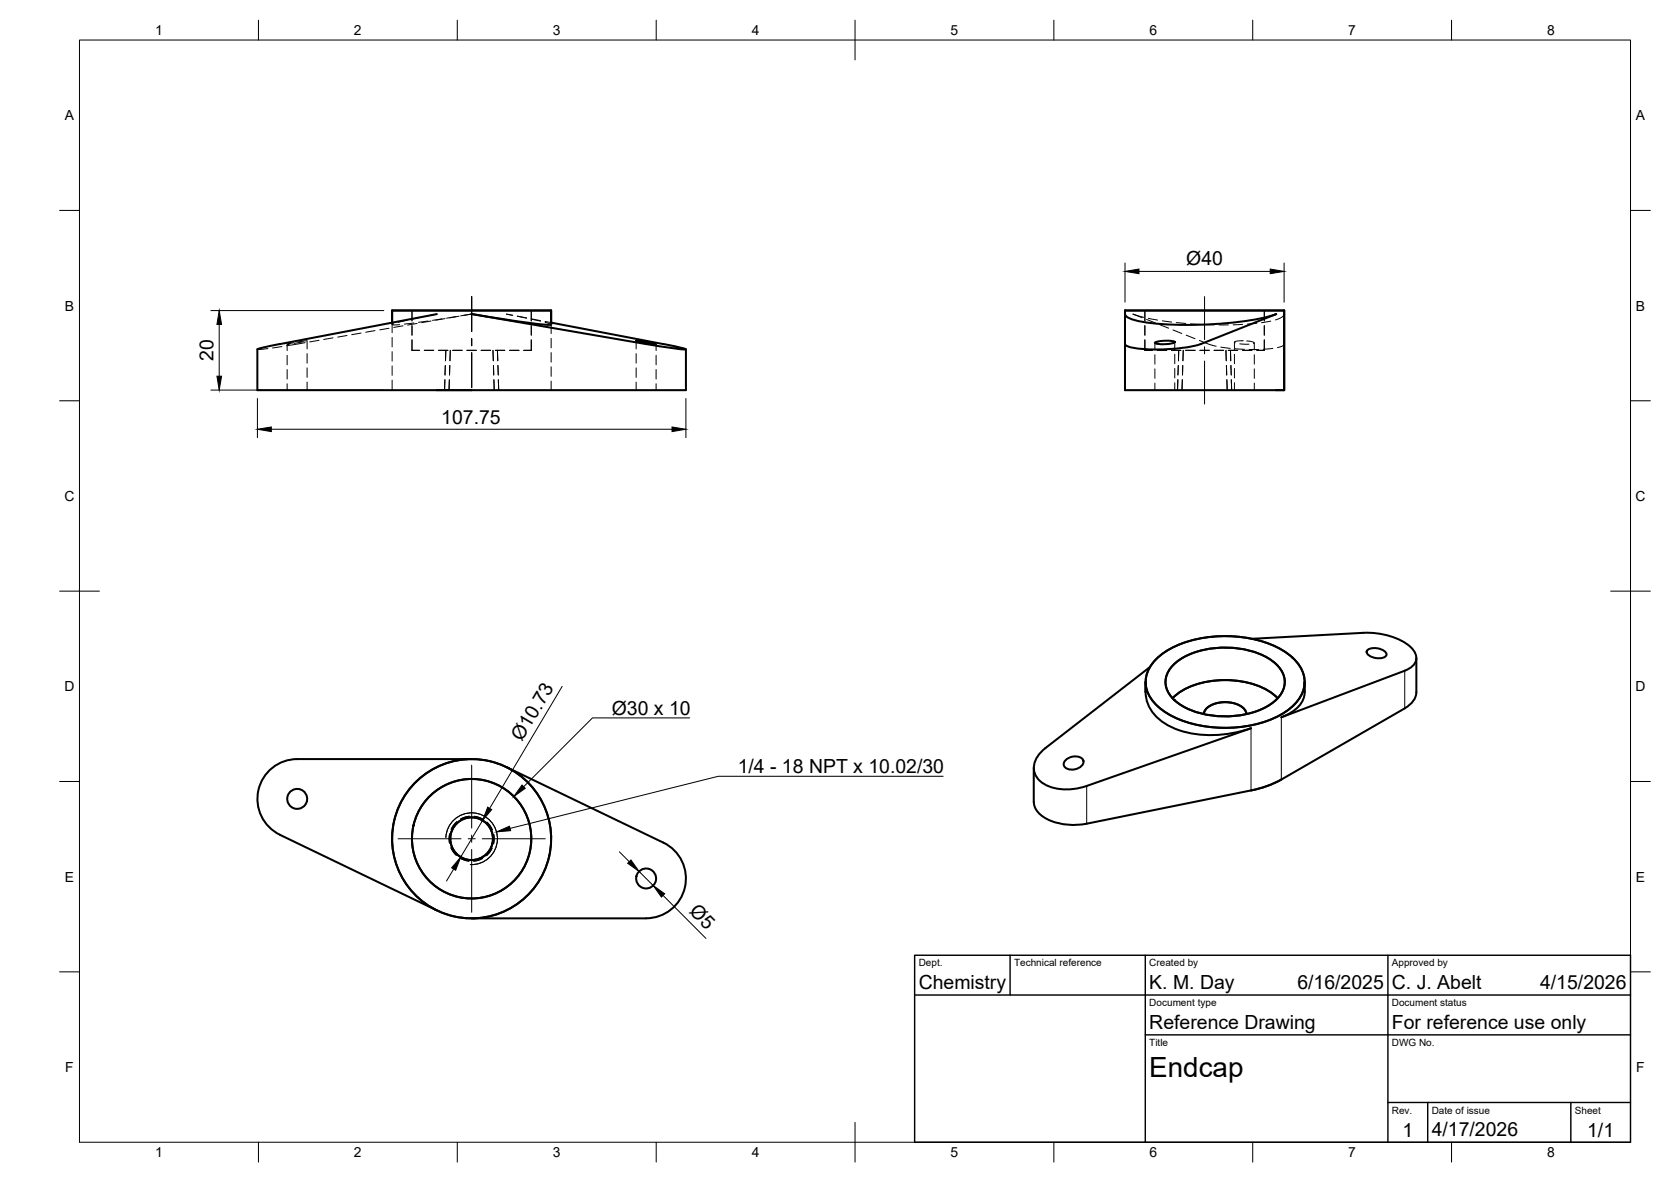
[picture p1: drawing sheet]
<svg xmlns="http://www.w3.org/2000/svg" width="420mm" height="297mm" viewBox="0 0 420 297" stroke-linecap="round" stroke-linejoin="round" font-family="sans-serif">
<!-- layer: Hidden -->
<g fill="none" stroke="#000" stroke-width=".25">
<path d="M103.6 78v2.7M105.9 79.7l-2.3 .5M109.8 78.9l-2.7 .6M114.6 79.6l-2.3 .4M115.4 79.5l-2.3 .4M116.6 79.3l2-.4-2.8 .5M128.9 79.2l-1.6-.3 1.6 .3M130 79.4l2.4 .5M130.1 79.5l2.3 .5M133.6 78v2.7M287.6 79.7l-2.7-.8 2.3 .9M287.9 78v2.7"/>
<path d="M288.7 80l2.4 .4M317.9 78v2.7M322.9 78.9a2.66 2.66 0 0 1-2.2 1.5M67.4 87.6l-2.7 .2M70.9 87.1l-2.4 .3M72.2 86.5v1.6M72.2 89.3v2.4M72.2 92.9v2.4M72.2 96.4v1.7M73.8 86.1l-1.6 .4h.6M76.2 85.9l-2.2 .4M76.7 86.1l-4.6 .8"/>
<path d="M77.2 85.6l-2.3 .3M77.2 85.6v2.1M77.2 88.9v2.4M77.2 92.4v2.4M77.2 96v2.1M80.2 85.5l-2.3 .4M83.7 84.9l-2.3 .4M87.2 84.3l-2.3 .4M90.8 83.7l-2.4 .4M94.3 83.1l-2.4 .4M97.8 82.5l-2.3 .4M98.6 81.1v2.5"/>
<path d="M98.6 84.8v2.4M98.6 88.4v2.3M98.6 92v2.3M98.6 95.5v2.6M99 81.4l-.4 .2h1.9M101.3 81.9l-2.3 .4M102.4 80.5l-2.3 .5M103.6 85.4v2.6h1.9M103.6 81.8v2.4M104.1 81.2l-2.4 .3M104.9 81.3l-2.4 .4M106.7 88h2.4"/>
<path d="M107.6 80.7l-2.4 .3M108.4 80.7l-2.4 .4M110.3 88h2.3M111.1 80.1l-2.3 .4M111.9 80.1l-2.3 .4M113 95.4l-.1 2.7M113.1 91.8l-.1 2.4M113.2 88l-.1 2.7M113.8 88h2.4M117.4 88h2.4M121 88h2.4M124 88v2.7"/>
<path d="M124.1 91.8v2.4M124.2 95.4l.1 2.7M124.5 88h2.4M128.1 88h2.4M133.5 80.1l2.4 .5M133.6 85.4v2.6h-1.9M133.6 81.8v2.4M133.6 80.2l2.3 .5M137.1 80.8l1.5 .3M137.1 81l1.5 .5v2.3M138.6 85v2.4M138.6 88.6v2.4"/>
<path d="M138.6 92.2v2.4M138.6 95.8v2.3M160 85.6v2.1M160 88.9v2.4M160 92.4v2.4M160 96v2.1M165 86.5v1.6M165 89.3v2.4M165 92.9v2.4M165 96.4v1.7M282.9 86.5v1.6M282.9 89.3v2.4"/>
<path d="M282.9 92.8v2.4M282.9 96.4v1.7M287.9 85.4v2.6h1.9M287.9 81.8v2.4M288.3 80.3l2.2 .9M290.4 86.2v1.7M290.4 89.1v2.4M290.4 92.7v2.4M290.4 96.3v1.8M291 88h2.3M291.6 81.6l2.2 .9M292.2 80.6l2.4 .3"/>
<path d="M294.6 88h2.3M294.9 82.9l2.3 .9M295.4 86v1.8M295.4 89v2.4M295.4 92.6v2.4M295.4 96.2v1.9M295.8 81.1l2.4 .2M297.3 95.4l-.1 2.7M297.4 91.8l-.1 2.4M297.5 88l-.1 2.7M298.1 88h2.4M298.3 84.2l2.2 .9"/>
<path d="M299.4 81.4l2.3 .1M301.6 85.6l4.2 1.4M301.7 88h2.4M302.9 81.6h2.4M305.3 88h2.4M306.5 81.6h2.4M307 87.2l2.3 .3M308.3 88v2.7M308.4 91.8v2.4M308.5 95.4l.1 2.7M308.8 88h2.4M310.4 86v1.8"/>
<path d="M310.4 89v2.4M310.4 92.6v2.4M310.4 96.2v1.9M310.5 87.7l2.4 .1M311.7 86.4l2.3 .1M312.3 85.6a2.32 2.32 0 0 0-1.9 .4l.2 .2M312.3 85.6h.1M312.4 88h2.4M312.4 81.5l-2.3 .1M313.5 85.7h.2a1.55 1.55 0 0 1 1.6 .5l-.1 .1M314.1 87.8h2.4M315.4 86.2v1.7"/>
<path d="M315.4 89.1v2.4M315.4 92.7v2.4M315.4 96.3v1.8M316 81.2l-2.4 .3M317.9 85.4v2.6h-1.9M317.9 81.8v2.4M319.5 80.7l-2.3 .4M320 87.6l-2.4 .2M322.9 86.5l-.4 .4-1.3 .5M113.1 209.5l-.2 1.4 .1 1M113.4 213l.6 1.1 .7 .9M114.9 206.5l-1.5 1.9"/>
<path d="M115.7 215.7l2.2 .7M118.1 205.1l-2.3 .7M119.3 205.1l2.2 .8M121.4 215.7l-1.4 .6-.9 .1M122.4 206.6l.8 .9 .6 1M123.7 213.1l-1.4 1.9M124.1 209.7l.2 1-.2 1.3"/>
</g>
<!-- layer: Visible -->
<g fill="none" stroke="#000" stroke-width=".51">
<path d="M109.8 78.9l-39.4 7.6M282.9 78h40v20.1h-40zM282.9 78.9a2.06 2.06 0 0 0 1.7 1.3 66.8 66.8 0 0 0 21 1.2 61.2 61.2 0 0 0 15.3-2.5l-19 7.6M322.9 78.9v19.2h-2M64.7 87.8v10.3h107.8v-10.3M70.4 86.4l-5.7 1.4M98.6 81.1v-3.1h40v3.6M138.6 81.1l28.2 5.4M138.6 81.6a57 57 0 0 1-11.2-1.3l-8.8-1.4 43.9 7.6M160 85.6l5 .9zM166.8 86.4l4.3 1 1.3 .4-2.7-.2-7.2-1.1M282.9 86.5a1.97 1.97 0 0 0 1.7 .9 43.4 43.4 0 0 0 17.3-.9"/>
<path d="M290.5 86a8.4 8.4 0 0 1 4.9 0 7.5 7.5 0 0 1-5 .2zM288 171.4v2.5M288.1 173.9a9.8 9.8 0 0 0 5.9 8.6 27.3 27.3 0 0 0 20.6 .5l-41.4 14.5a13.1 13.1 0 0 1-11-.7 4.6 4.6 0 0 1-1-7.2l1.7-1.6M289.1 167.7l-26.3 20.3M290.6 165.7a24.2 24.2 0 0 1 15.6-5.8 28.5 28.5 0 0 1 17.7 4.4 8.2 8.2 0 0 1 3.6 9.6 14.1 14.1 0 0 1-8.8 7.2 31.6 31.6 0 0 1-25.2-1.8 9.5 9.5 0 0 1-5.4-8.3 8.2 8.2 0 0 1 2.5-5.3zM294.8 175.5a19 19 0 0 1 14.6-4.6 18.1 18.1 0 0 1 11.9 4.6M295.3 166.8a20.4 20.4 0 0 1 15.3-3.9 16.9 16.9 0 0 1 11 4.8 5.6 5.6 0 0 1-.8 8.2 20.4 20.4 0 0 1-15.3 4 16.9 16.9 0 0 1-11-4.8 5.6 5.6 0 0 1 .8-8.3zM302.7 179.4a4.4 4.4 0 0 1 4.4-2.9 6.7 6.7 0 0 1 5.9 1.9l.4 1M314.7 160.5l28.1-1.5a17.7 17.7 0 0 1 11.8 3.5 3.2 3.2 0 0 1 .8 4.6l-1.3 1-.9 .4-31 11.8M328 171.4v2.5M328.1 173.9a6.4 6.4 0 0 1-3.9 5.4l-2 .9M343.8 163.4a3.7 3.7 0 0 1 4.8 .8 1.08 1.08 0 0 1-1.4 1.2l-1.9-.2a1.98 1.98 0 0 1-1.7-1.5z"/>
<path d="M356.1 165.4v8.5a5 5 0 0 1-2.9 4.1l-31 17.9M118.6 190.8h-43.9a10 10 0 0 0-9.7 7.7 10 10 0 0 0 5.4 11.3l39.4 19M127.3 192.8l39.5 19a10 10 0 0 1 5.4 11.2 10 10 0 0 1-9.7 7.8M259.9 193v8.5a5.7 5.7 0 0 0 4.3 4.8 16.4 16.4 0 0 0 9 .7l41.4-8.4a25.4 25.4 0 0 0 7.6-2.7M268 191a3.2 3.2 0 0 1 4.2-.2 1.68 1.68 0 0 1-1.3 2.3 2.59 2.59 0 0 1-3.4-.8v-.5zM118.6 230.8h43.9"/>
<circle cx="74.7" cy="200.8" r="2.51"/>
<circle cx="118.6" cy="210.8" r="20"/>
<circle cx="118.6" cy="210.8" r="5.4"/>
<circle cx="118.6" cy="210.8" r="15"/>
<circle cx="162.5" cy="220.8" r="2.51"/>
</g>
<!-- layer: Hidden Narrow -->
<path d="M111.9 95.4l-.1 2.7M112 91.8l-.1 2.4M112.1 88l-.1 2.7M125.1 88l.1 2.7M125.2 91.8l.1 2.4M125.3 95.4l.1 2.7M296.2 95.4l-.1 2.7M296.3 91.8l-.1 2.4M296.4 88l-.1 2.7M309.4 88l.1 2.7M309.5 91.8l.1 2.4M309.6 95.4l.1 2.7" fill="none" stroke="#000" stroke-width=".25"/>
<!-- layer: Visible Narrow -->
<path d="M353.2 168.6v9.4M273.2 197.5v9.5M314.6 183v15.6M322.2 180.3v15.6M112.1 210.5a6.5 6.5 0 0 1 6.8-6.2 6.5 6.5 0 0 1 6.2 6.8 6.5 6.5 0 0 1-6.8 6.2" fill="none" stroke="#000" stroke-width=".25"/>
<!-- layer: BORDER -->
<g fill="none" stroke="#000" stroke-width=".25">
<path d="M20 10.1h390v276.9h-390zM65 5.1v5M115 5.1v5M165 5.1v5M215 5.1v10M265 5.1v5M315 5.1v5M365 5.1v5M15 52.9h5M410 52.9h5M15 100.7h5M410 100.7h5"/>
<path d="M15 148.6h10M405 148.6h10M15 196.4h5M410 196.4h5M15 244.2h5M410 244.2h5M65 287v5M115 287v5M165 287v5M215 282.1v9.9M265 287v5M315 287v5"/>
<path d="M365 287v5"/>
</g>
<!-- layer: TITLEBLOCK -->
<path d="M230 240.1h180v46.9h-180zM230 250h180M254 240.1v9.9M288 240.1v46.9M349 240.1v46.9M288 260.1h122M349 277.1h61M359 277.1v9.9M395 277.1v9.9" fill="none" stroke="#000" stroke-width=".36"/>
<!-- layer: Smart Centers -->
<path d="M118.6 74.5v8.8M302.9 74.5v10.9M118.6 85.1v1.8M118.6 88.7v8.7M302.9 87.2v1.7M302.9 90.7v10.8M118.6 192.3v15.8M100.1 210.8h15.8M117.7 210.8h1.8M118.6 209.9v1.8M118.6 213.5v15.8M121.3 210.8h15.8" fill="none" stroke="#000" stroke-width=".25"/>
<!-- layer: FD_Dimensions -->
<g fill="none" stroke="#000" stroke-width=".25">
<path d="M53 78h43.5M282.9 66.1v9.8M286.4 68.2h33M322.9 66.1v9.8M53 98h43.5M55.1 81.5v13M64.7 100.1v9.9M68.2 107.9h100.8M172.5 100.1v9.9M141.4 172.5l-18.3 30.6M114.1 218.4l-1.8 3M121.3 206.2l-5.5 9.2"/>
<path d="M155.7 214.1l2.5 2.4M160.7 219l3.5 3.5M166.7 225l10.8 10.8"/>
</g>
<path d="M282.9 68.2l3.5-.6v1.2zM319.4 67.6l3.5 .6-3.5 .6zM54.5 94.5h1.2l-.6 3.5zM55.1 78l.6 3.5h-1.2zM64.7 107.9l3.5-.6v1.2zM169 107.3l3.5 .6-3.5 .6zM115.8 215.4l-1.2 3.3-1-.6zM122.6 202.8l1 .7-2.3 2.7zM157.8 216.9l.8-.8 2.1 2.9zM164.2 222.5l2.9 2.1-.8 .8z" fill="#000" stroke="#000" stroke-width=".25"/>
<!-- layer: Hole Notes -->
<path d="M131.3 197.3l.8 .8-2.9 2.1zM124.9 209l3.2-1.4 .3 1.2z" fill="#000" stroke="#000" stroke-width=".25"/>
<path d="M173.4 180.4h-24.4l-17.3 17.3M237.2 195.1h-56.6l-52.4 13.1" fill="none" stroke="#000" stroke-width=".25"/>
<text font-size="7" x="289" y="270.6">Endcap</text>
<g font-size="4.9">
<text x="298.3" y="66.7">Ø40</text>
<text x="53.7" y="90.7" transform="rotate(-90 53.7 90.7)">20</text>
<text x="111" y="106.4">107.75</text>
<text x="153.8" y="179.7">Ø30 x 10</text>
<text x="131.2" y="186.5" transform="rotate(-59 131.2 186.5)">Ø10.73</text>
<text x="185.5" y="194.4">1/4 - 18 NPT x 10.02/30</text>
<text x="173.1" y="229.3" transform="rotate(45 173.1 229.3)">Ø5</text>
<text x="231" y="248.5">Chemistry</text>
<text x="289" y="248.5">K. M. Day</text>
<text x="326.2" y="248.5">6/16/2025</text>
<text x="350" y="248.5">C. J. Abelt</text>
<text x="387.2" y="248.5">4/15/2026</text>
<text x="289" y="258.6">Reference Drawing</text>
<text x="350" y="258.6">For reference use only</text>
<text x="352.6" y="285.7">1</text>
<text x="360" y="285.5">4/17/2026</text>
<text x="399.1" y="285.7">1/1</text>
</g>
<g font-size="3.5">
<text x="39" y="8.8">1</text>
<text x="89" y="8.8">2</text>
<text x="139" y="8.8">3</text>
<text x="189" y="8.8">4</text>
<text x="239" y="8.8">5</text>
<text x="289" y="8.8">6</text>
<text x="339" y="8.8">7</text>
<text x="389" y="8.8">8</text>
<text x="16.3" y="30.2">A</text>
<text x="411.3" y="30.2">A</text>
<text x="16.3" y="78">B</text>
<text x="411.3" y="78">B</text>
<text x="16.2" y="125.9">C</text>
<text x="411.2" y="125.9">C</text>
<text x="16.2" y="173.7">D</text>
<text x="411.2" y="173.7">D</text>
<text x="16.3" y="221.6">E</text>
<text x="411.3" y="221.6">E</text>
<text x="16.4" y="269.4">F</text>
<text x="411.4" y="269.4">F</text>
<text x="39" y="290.8">1</text>
<text x="89" y="290.8">2</text>
<text x="139" y="290.8">3</text>
<text x="189" y="290.8">4</text>
<text x="239" y="290.8">5</text>
<text x="289" y="290.8">6</text>
<text x="339" y="290.8">7</text>
<text x="389" y="290.8">8</text>
</g>
<g font-size="2.5">
<text x="231" y="242.9">Dept.</text>
<text x="255" y="242.9">Technical reference</text>
<text x="289" y="242.9">Created by</text>
<text x="350" y="242.9">Approved by</text>
<text x="289" y="252.8">Document type</text>
<text x="350" y="252.8">Document status</text>
<text x="289" y="262.9">Title</text>
<text x="350" y="262.9">DWG No.</text>
<text x="350" y="279.9">Rev.</text>
<text x="360" y="279.9">Date of issue</text>
<text x="396" y="279.9">Sheet</text>
</g>
</svg>
